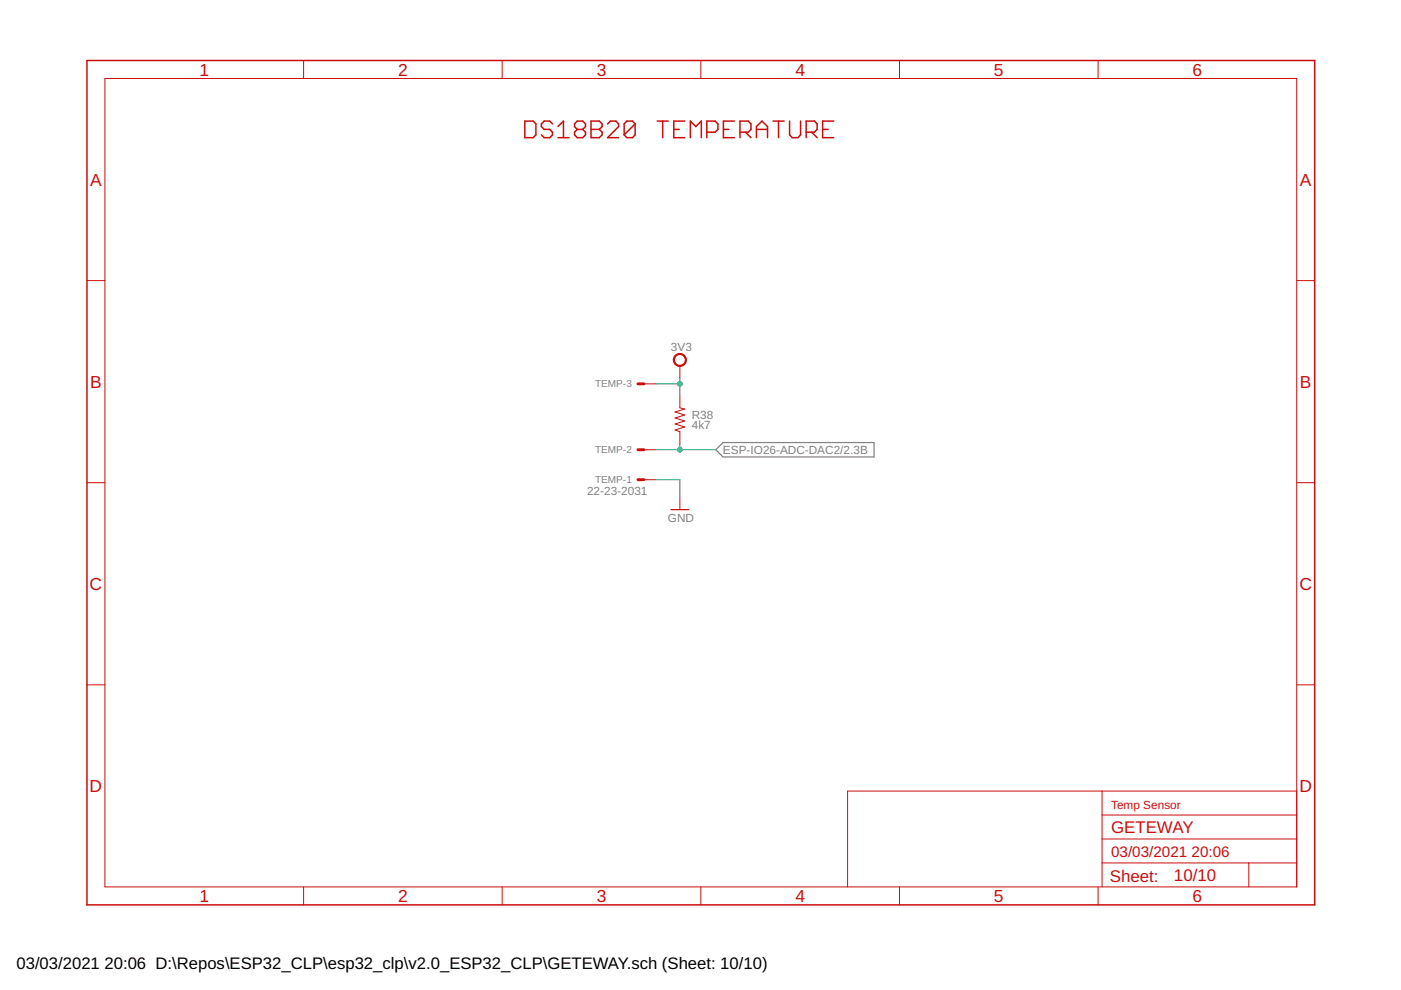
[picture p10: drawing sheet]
<svg xmlns="http://www.w3.org/2000/svg" width="297mm" height="210mm" viewBox="0 0 297 210" stroke-linecap="round" stroke-linejoin="round" font-family="sans-serif">
<path d="M151.8 95.4l1.5-1.6h32v3.1h-32z" fill="none" stroke="#808080" stroke-width=".25"/>
<g fill="none" stroke="#c90d0c" stroke-width=".32">
<path d="M18.4 12.8h260.3v179.1h-260.3zM111.3 25.7h1.7l.6 .6v2.3l-.6 .6h-1.7zM117.1 26.3l-.6-.6h-1.1l-.6 .6v.5l.6 .6h1.1l.6 .6v.6l-.6 .6h-1.1l-.6-.6M118.3 29.2h2.3M118.3 26.8l1.2-1.1v3.5M122.4 27.4l-.6 .6v.6l.6 .6h1.1l.6-.6v-.6l-.6-.6M122.4 27.4l-.6-.6v-.5l.6-.6h1.1l.6 .6v.5l-.6 .6M122.4 27.4h1.1M125.3 25.7h1.8l.6 .6v.5l-.6 .6 .6 .6v.6l-.6 .6h-1.8zM125.3 27.4h1.8M128.8 26.3l.6-.6h1.2l.5 .6v.5l-2.3 2.4h2.3M134.7 26.3v2.3l-.6 .6h-1.2l-.6-.6"/>
<path d="M134.7 26.3l-.6-.6h-1.2l-.6 .6v2.3M134.7 26.3l-2.4 2.3M139.3 25.7h2.4M140.5 25.7v3.5M142.9 27.4h1.1M145.2 25.7h-2.3v3.5h2.3M146.4 29.2v-3.5l1.1 1.1 1.2-1.1v3.5M149.9 28h1.7l.6-.6v-1.1l-.6-.6h-1.7v3.5M153.4 27.4h1.1M155.7 25.7h-2.3v3.5h2.3M156.9 28h1.7l.6-.6v-1.1l-.6-.6h-1.7v3.5M158.1 28l1.1 1.2"/>
<path d="M160.4 27.4h2.3M160.4 29.2v-2.4l1.2-1.1 1.1 1.1v2.4M163.9 25.7h2.3M165.1 25.7v3.5M167.4 25.7v2.9l.6 .6h1.2l.5-.6v-2.9M170.9 28h1.8l.5-.6v-1.1l-.5-.6h-1.8v3.5M172.1 28l1.1 1.2M174.4 27.4h1.2M176.8 25.7h-2.4v3.5h2.4"/>
</g>
<path d="M135.3 95.4h1.2M135.3 81.4h1.2M135.3 101.7h1.2" fill="none" stroke="#c90d0c" stroke-width=".61"/>
<g fill="none" stroke="#c90d0c" stroke-width=".21">
<path d="M22.2 16.6h252.7v171.4h-252.7zM64.4 12.8v3.8M106.5 12.8v3.8M148.6 12.8v3.8M190.7 12.8v3.8M232.8 12.8v3.8M18.4 59.5h3.8M274.9 59.5h3.8M144.1 77.6v2.5M136.5 95.4h2.6M136.5 81.4h2.6M144.1 83.9v2.6l1.1 .2-2.1 .7 2.1 .6-2.1 .6 2.1 .7-2.1 .6 2.1 .6-2.1 .7 1 .3v2.6"/>
<path d="M18.4 102.3h3.8M136.5 101.7h2.6M144.1 105.5v2.6M274.9 102.3h3.8M18.4 145.2h3.8M274.9 145.2h3.8M233.7 167.7v20.3M233.7 177.9h41.2M233.7 172.8h41.2M274.9 167.7h-95.2v20.3M64.4 188v3.9M106.5 188v3.9"/>
<path d="M148.6 188v3.9M190.7 188v3.9M232.8 188v3.9M233.7 183h41.2M264.8 183v5"/>
</g>
<path d="M142.2 108.1h3.8" fill="none" stroke="#c90d0c" stroke-width=".25"/>
<path d="M143.1 75.4a1.4 1.4 0 0 1 2.2 .2 1.4 1.4 0 0 1-.8 2.1 1.4 1.4 0 0 1-1.8-1.4h.3a1.15 1.15 0 0 1 1.6-1.1 1.15 1.15 0 0 1 .3 2 1.15 1.15 0 0 1-1.9-.6v-.3h-.3z" fill-rule="evenodd" fill="#c90d0c" stroke="#c90d0c" stroke-width=".21"/>
<path d="M139.1 81.4h5M139.1 95.4h12.7M144.1 80.1v3.8M144.1 94.1v1.3M139.1 101.7h5v3.8" fill="none" stroke="#0dab76" stroke-width=".21"/>
<g fill="#0dab76" stroke="#0dab76" stroke-width=".21">
<circle cx="144.1" cy="81.4" r=".51"/>
<circle cx="144.1" cy="95.4" r=".51"/>
</g>
<g font-size="3.7" fill="#c90d0c">
<text x="42.3" y="16">1</text>
<text x="84.4" y="16">2</text>
<text x="126.5" y="16">3</text>
<text x="168.6" y="16">4</text>
<text x="210.7" y="16">5</text>
<text x="252.9" y="16">6</text>
<text x="19.1" y="39.4">A</text>
<text x="275.6" y="39.4">A</text>
<text x="19.1" y="82.2">B</text>
<text x="275.6" y="82.2">B</text>
<text x="19" y="125.1">C</text>
<text x="275.5" y="125.1">C</text>
<text x="19" y="167.9">D</text>
<text x="275.5" y="167.9">D</text>
<text x="42.3" y="191.2">1</text>
<text x="84.4" y="191.2">2</text>
<text x="126.5" y="191.2">3</text>
<text x="168.6" y="191.2">4</text>
<text x="210.7" y="191.2">5</text>
<text x="252.9" y="191.2">6</text>
</g>
<g font-size="3.6" fill="#c90d0c">
<text x="235.6" y="176.6">GETEWAY</text>
<text x="235.3" y="186.9">Sheet:</text>
<text x="248.9" y="186.8">10/10</text>
</g>
<g font-size="3.5">
<text x="3.5" y="205.4">03/03/2021</text>
<text x="22.2" y="205.4">20:06 D:\Repos\ESP32_CLP\esp32_clp\v2.0_ESP32_CLP\GETEWAY.sch (Sheet: 10/10)</text>
</g>
<g font-size="3.2" fill="#c90d0c">
<text x="235.6" y="181.7">03/03/2021</text>
<text x="252.6" y="181.7">20:06</text>
</g>
<g font-size="2.5" fill="#808080">
<text x="142.2" y="74.4">3V3</text>
<text x="146.7" y="88.8">R38</text>
<text x="146.7" y="91">4k7</text>
<text x="153.3" y="96.2">ESP-IO26-ADC-DAC2/2.3B</text>
<text x="124.5" y="104.9">22-23-2031</text>
<text x="141.6" y="110.6">GND</text>
</g>
<text font-size="2.5" fill="#c90d0c" x="235.6" y="171.5">Temp Sensor</text>
<g font-size="2.1" fill="#808080">
<text x="126.2" y="82.2">TEMP-3</text>
<text x="126.2" y="96.1">TEMP-2</text>
<text x="126.2" y="102.5">TEMP-1</text>
</g>
</svg>
